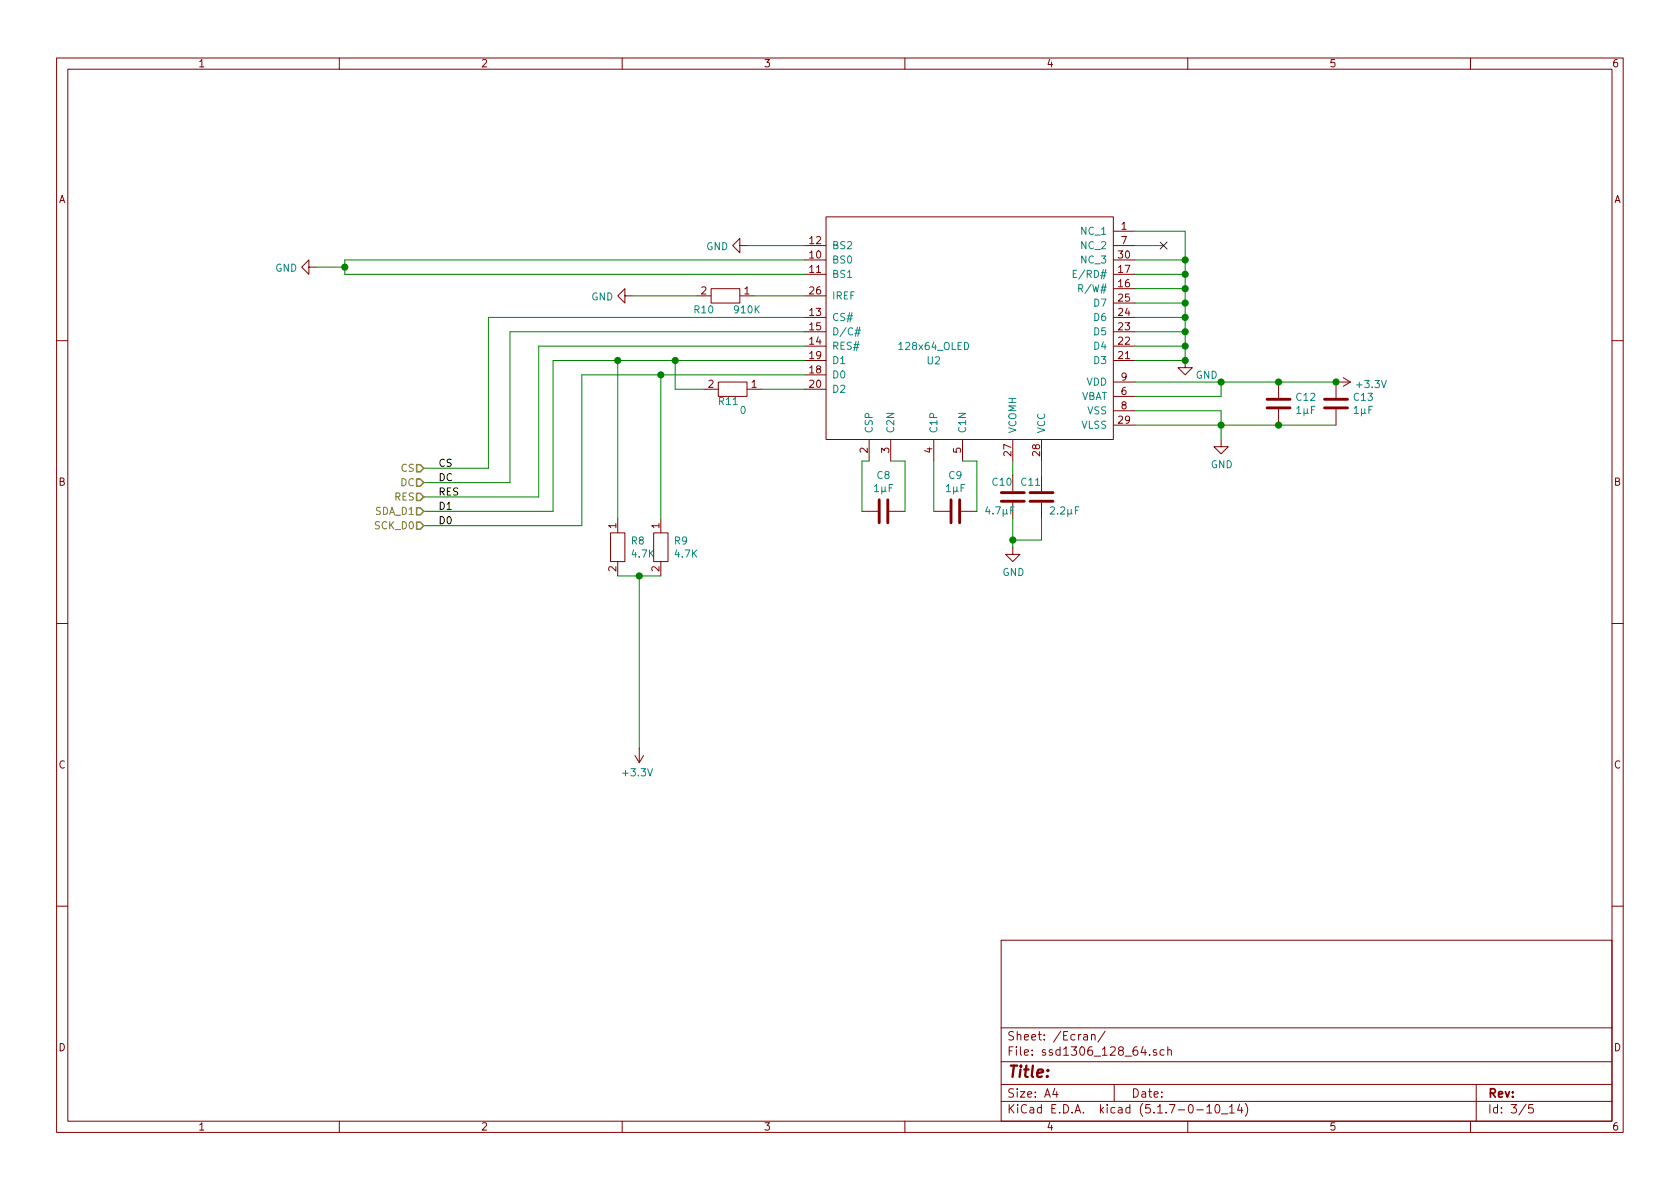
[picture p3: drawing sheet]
<svg xmlns="http://www.w3.org/2000/svg" width="297mm" height="210mm" viewBox="0 0 297 210" stroke-linecap="round" stroke-linejoin="round" font-family="sans-serif">
<g fill="none" stroke="#840000" stroke-width=".18">
<path d="M10 10.3h277v189.9h-277zM12 12.2h273v186.1h-273zM60 10.3v1.9M110 10.3v1.9M160 10.3v1.9M210 10.3v1.9M260 10.3v1.9M146 38.3h50.8v39.4h-50.8zM54.6 47.2v-1.2l-1.3 1.2 1.3 1.3v-1.3h1.3M110.5 52.3v-1.3l-1.3 1.3 1.3 1.3v-1.3h1.3M123.2 52.3h2.5M125.7 51h5.1v2.6h-5.1z"/>
<path d="M130.8 43.4v-1.2l-1.3 1.2 1.3 1.3v-1.3h1.3M130.8 52.3h2.5M142.2 52.3h3.8M142.2 46h3.8M142.2 48.5h3.8M142.2 43.4h3.8M142.2 56.1h3.8M142.2 58.7h3.8M196.8 40.9h3.9M196.8 46h3.9M196.8 48.5h3.9M196.8 43.4h3.9"/>
<path d="M196.8 56.1h3.9M196.8 58.7h3.9M196.8 51h3.9M196.8 53.6h3.9M10 60.2h2M124.5 68.8h2.5M127 67.6h5.1v2.5h-5.1zM132.1 68.8h2.5M142.2 61.2h3.8M142.2 66.3h3.8M142.2 63.7h3.8M142.2 68.8h3.8"/>
<path d="M153.7 77.7v3.8M157.5 77.7v3.8M165.1 77.7v3.8M170.2 77.7v3.8M179.1 77.7v3.8M184.1 77.7v3.8M196.8 67.6h3.9M196.8 61.2h3.9M196.8 63.7h3.9M196.8 75.2h3.9M196.8 70.1h3.9M196.8 72.6h3.9"/>
<path d="M209.5 63.7v1.3h1.3l-1.3 1.3-1.2-1.3h1.2M215.9 77.7v1.3h1.3l-1.3 1.3-1.3-1.3h1.3M226.1 67.6v2.8M226.1 72.4v2.8M236.2 72.4v2.8M237.5 66.8l1.3 .8M238.8 67.6h-2.6v2.8M238.8 67.6l-1.3 .7M285 60.2h2M107.9 94.2h2.6v5.1h-2.6zM109.2 91.7v2.5M109.2 99.3v2.5"/>
<path d="M115.6 94.2h2.5v5.1h-2.5zM116.8 91.7v2.5M116.8 99.3v2.5M152.4 90.4h2.8M157.2 90.4h2.8M165.1 90.4h2.8M169.9 90.4h2.8M179.1 96.8v1.2h1.2l-1.2 1.3-1.3-1.3h1.3M179.1 84.1v2.8M179.1 88.9v2.8M184.1 84.1v2.8M184.1 88.9v2.8"/>
<path d="M10 110.3h2M285 110.3h2M112.3 133.6l.7 1.3M113 132.3v2.6M113.8 133.6l-.8 1.3M10 160.2h2M177 166.3h108v32h-108zM285 160.2h2M60 198.3v1.9M110 198.3v1.9M160 198.3v1.9M177 194.8h108"/>
<path d="M177 191.8h108M177 187.8h108M177 181.8h108M186.5 192.5l-.4 1h1M186.8 193v1M191.6 183h.6l.1 .9M192.3 183.3l-.5 .1-.2 .2v.2l.2 .1 .5-.1M193 183.1l.2-.2 .3 .1 .1 .9M193 182.9v1M195.4 182.3l-1.3 2M197 191.8v3M203.3 186.5v.1"/>
<path d="M204.5 185.7l-.4-.1-.2 .2 .1 .2 .5 .2v.3h-.6M205.8 185.7l-.4-.1-.3 .3 .1 .6 .2 .1 .4-.1M206.5 185.7l.2-.1 .3 .1 .1 .9M206.5 185.1v1.5M210 198.3v1.9M211.6 196.3h1.2M213.4 195.8l.4-.5v1.5M213.4 196.8h.8M215 195.4l.3-.1a.94 .94 0 0 1 0 1.5 .8 .8 0 0 1-.6-.6 .8 .8 0 0 1 .3-.8zM216 197h1.1M217.4 195.8l.4-.5v1.5M217.4 196.8h.8"/>
<path d="M219.2 195.2l-.4 1.1h.9M219.5 195.8v1M220.2 195.1a1.71 1.71 0 0 1 0 2.3M260 198.3v1.9M261 191.8v6.5M269.8 195.2l-1.2 2M271 195.3h-.7v.7l.2-.1 .5 .1 .1 .2-.1 .5-.2 .1-.5-.1"/>
</g>
<path d="M151.1 58.9h.9M151.2 58.4h.9M152 57.8l-.3 1.7M189.8 48.4h.4M190.4 47.8h-.6v1.3h.6M190.7 51l.6-.1 .1-.4-.2-.2h-.5v1.3" fill="none" stroke="#008484" stroke-width=".18"/>
<path d="M224 70.6h4.1M224 72.1h4.1M234.2 70.6h4.1M234.2 72.1h4.1M155.4 88.4v4.1M157 88.4v4.1M168.1 88.4v4.1M169.7 88.4v4.1M177 88.6h4.1M177 87.1h4.1M182.1 88.6h4.1M182.1 87.1h4.1" fill="none" stroke="#840000" stroke-width=".51"/>
<g fill="none" stroke="#008400" stroke-width=".18">
<path d="M55.9 47.2h5.1M111.8 52.3h11.4M132.1 43.4h10.1M133.3 52.3h8.9M142.2 46h-81.2v2.5h81.2M142.2 56.1h-55.8v26.7h-11.5M142.2 58.7h-52v26.6h-15.3M200.7 43.4h5M200.7 40.9h8.8v22.8h-8.8M200.7 46h8.8M200.7 56.1h8.8M200.7 58.7h8.8"/>
<path d="M200.7 48.5h8.8M200.7 51h8.8M200.7 53.6h8.8M109.2 63.7v28M116.8 66.3v25.4M119.4 63.7v5.1h5.1M134.6 68.8h7.6M142.2 61.2h-47v26.7h-20.3M142.2 63.7h-44.4v26.7h-22.9M142.2 66.3h-39.3v26.7h-28M200.7 61.2h8.8M200.7 67.6h35.5"/>
<path d="M200.7 72.6h15.2v5.1M200.7 75.2h35.5M215.9 67.6v2.5h-15.2M153.7 81.5h-1.3v8.9M157.5 81.5h2.5v8.9M165.1 81.5v8.9M170.2 81.5h2.5v8.9M179.1 81.5v2.6M179.1 91.7v5.1M184.1 91.7v3.8h-5M184.1 81.5v2.6M109.2 101.8h7.6"/>
<path d="M113 101.8v30.5"/>
</g>
<path d="M73.7 82.2h.6l.6 .6-.6 .6h-.6zM73.7 84.7h.6l.6 .6-.6 .7h-.6zM73.7 87.2h.6l.6 .7-.6 .6h-.6zM73.7 89.8h.6l.6 .6-.6 .7h-.6zM73.7 92.3h.6l.6 .7-.6 .6h-.6z" fill="none" stroke="#848400" stroke-width=".25"/>
<g fill="#008400" stroke="#008400" stroke-width=".25">
<circle cx="209.6" cy="63.7" r=".51"/>
<circle cx="209.6" cy="46" r=".51"/>
<circle cx="236.2" cy="67.6" r=".51"/>
<circle cx="109.2" cy="63.7" r=".51"/>
<circle cx="116.8" cy="66.3" r=".51"/>
<circle cx="226.1" cy="75.2" r=".51"/>
<circle cx="226.1" cy="67.6" r=".51"/>
<circle cx="209.6" cy="48.5" r=".51"/>
<circle cx="215.9" cy="75.2" r=".51"/>
<circle cx="113" cy="101.8" r=".51"/>
<circle cx="209.6" cy="58.7" r=".51"/>
<circle cx="119.4" cy="63.7" r=".51"/>
<circle cx="209.6" cy="51" r=".51"/>
<circle cx="179.1" cy="95.5" r=".51"/>
<circle cx="209.6" cy="53.6" r=".51"/>
<circle cx="209.6" cy="56.1" r=".51"/>
<circle cx="61" cy="47.2" r=".51"/>
<circle cx="209.6" cy="61.2" r=".51"/>
<circle cx="215.9" cy="67.6" r=".51"/>
</g>
<path d="M205.1 42.8l1.2 1.2M206.3 42.8l-1.2 1.2" fill="none" stroke="#000084" stroke-width=".18"/>
<text font-size="2.8" fill="#840000" x="178" y="190.5">Title:</text>
<g font-size="2.1" fill="#840000">
<text x="178" y="184">Sheet: /Ecran/</text>
<text x="178" y="186.7">File: ssd1306_128_64.sch</text>
<text x="178" y="196.9">KiCad E.D.A. kicad (5.1.7-0-10_14)</text>
<text x="178" y="194.1">Size: A4</text>
<text x="200" y="194.1">Date:</text>
<text x="263" y="194.1">Rev:</text>
<text x="263" y="196.9">Id: 3/5</text>
</g>
<g font-size="1.8" fill="#840000">
<text x="35" y="11.9">1</text>
<text x="85" y="11.9">2</text>
<text x="135" y="11.9">3</text>
<text x="185" y="11.9">4</text>
<text x="235" y="11.9">5</text>
<text x="285" y="11.9">6</text>
<text x="10.4" y="35.9">A</text>
<text x="285.4" y="35.9">A</text>
<text x="198.3" y="40.6">1</text>
<text x="143.2" y="45.7">10</text>
<text x="143.2" y="43.2">12</text>
<text x="197.8" y="45.7">30</text>
<text x="198.3" y="43.2">7</text>
<text x="124" y="52.1">2</text>
<text x="131.6" y="52.1">1</text>
<text x="143.2" y="48.3">11</text>
<text x="143.2" y="52.1">26</text>
<text x="197.8" y="50.8">16</text>
<text x="197.8" y="48.3">17</text>
<text x="197.8" y="53.3">25</text>
<text x="143.2" y="55.9">13</text>
<text x="143.2" y="58.4">15</text>
<text x="197.8" y="58.4">23</text>
<text x="197.8" y="55.9">24</text>
<text x="143.2" y="61">14</text>
<text x="143.2" y="63.5">19</text>
<text x="197.8" y="63.5">21</text>
<text x="197.8" y="61">22</text>
<text x="125.2" y="68.6">2</text>
<text x="132.9" y="68.6">1</text>
<text x="143.2" y="66">18</text>
<text x="143.2" y="68.6">20</text>
<text x="198.3" y="69.8">6</text>
<text x="198.3" y="67.3">9</text>
<text x="197.8" y="74.9">29</text>
<text x="198.3" y="72.4">8</text>
<text x="153.4" y="80.1" transform="rotate(-90 153.4 80.1)">2</text>
<text x="157.2" y="80.1" transform="rotate(-90 157.2 80.1)">3</text>
<text x="164.8" y="80.1" transform="rotate(-90 164.8 80.1)">4</text>
<text x="169.9" y="80.1" transform="rotate(-90 169.9 80.1)">5</text>
<text x="178.8" y="80.6" transform="rotate(-90 178.8 80.6)">27</text>
<text x="183.9" y="80.6" transform="rotate(-90 183.9 80.6)">28</text>
<text x="10.4" y="85.9">B</text>
<text x="285.4" y="85.9">B</text>
<text x="109" y="93.4" transform="rotate(-90 109 93.4)">1</text>
<text x="116.6" y="93.4" transform="rotate(-90 116.6 93.4)">1</text>
<text x="109" y="101.1" transform="rotate(-90 109 101.1)">2</text>
<text x="116.6" y="101.1" transform="rotate(-90 116.6 101.1)">2</text>
<text x="10.4" y="135.9">C</text>
<text x="285.4" y="135.9">C</text>
<text x="10.4" y="185.9">D</text>
<text x="285.4" y="185.9">D</text>
<text x="35" y="199.9">1</text>
<text x="85" y="199.9">2</text>
<text x="135" y="199.9">3</text>
<text x="185" y="199.9">4</text>
<text x="235" y="199.9">5</text>
<text x="285" y="199.9">6</text>
</g>
<g font-size="1.8" fill="#008484">
<text x="191.3" y="41.5">NC_1</text>
<text x="124.9" y="44.2">GND</text>
<text x="147.1" y="46.6">BS0</text>
<text x="147.1" y="44.1">BS2</text>
<text x="191.3" y="46.6">NC_3</text>
<text x="191.3" y="44.1">NC_2</text>
<text x="48.7" y="48.1">GND</text>
<text x="104.5" y="53.1">GND</text>
<text x="147.1" y="49.1">BS1</text>
<text x="147.1" y="53">IREF</text>
<text x="190.6" y="49.1">E/RD#</text>
<text x="191.4" y="51.7">R/W#</text>
<text x="122.8" y="55.4">R10</text>
<text x="129.9" y="55.4">910K</text>
<text x="147.1" y="56.8">CS#</text>
<text x="147.1" y="59.3">D/C#</text>
<text x="193.6" y="59.3">D5</text>
<text x="193.6" y="56.8">D6</text>
<text x="193.6" y="54.2">D7</text>
<text x="147.1" y="61.8">RES#</text>
<text x="147.1" y="64.4">D1</text>
<text x="159.2" y="61.9">128x64_OLED</text>
<text x="164" y="64.4">U2</text>
<text x="193.6" y="64.4">D3</text>
<text x="193.6" y="61.8">D4</text>
<text x="127.2" y="71.6">R11</text>
<text x="147.1" y="66.9">D0</text>
<text x="147.1" y="69.5">D2</text>
<text x="191" y="70.7">VBAT</text>
<text x="192.1" y="68.2">VDD</text>
<text x="211.4" y="67">GND</text>
<text x="229.3" y="70.9">C12</text>
<text x="239.4" y="70.9">C13</text>
<text x="240.1" y="68.6">+3.3V</text>
<text x="130.9" y="73.2">0</text>
<text x="154.3" y="76.7" transform="rotate(-90 154.3 76.7)">CSP</text>
<text x="158.1" y="76.7" transform="rotate(-90 158.1 76.7)">C2N</text>
<text x="165.7" y="76.7" transform="rotate(-90 165.7 76.7)">C1P</text>
<text x="170.8" y="76.7" transform="rotate(-90 170.8 76.7)">C1N</text>
<text x="179.7" y="76.7" transform="rotate(-90 179.7 76.7)">VCOMH</text>
<text x="184.8" y="76.7" transform="rotate(-90 184.8 76.7)">VCC</text>
<text x="191.2" y="75.8">VLSS</text>
<text x="192.3" y="73.3">VSS</text>
<text x="229.3" y="73.2">1µF</text>
<text x="239.4" y="73.2">1µF</text>
<text x="214.1" y="82.8">GND</text>
<text x="154.6" y="87">1µF</text>
<text x="155.1" y="84.7">C8</text>
<text x="167.3" y="87">1µF</text>
<text x="167.8" y="84.7">C9</text>
<text x="175.5" y="85.9">C10</text>
<text x="180.6" y="85.9">C11</text>
<text x="174.5" y="91">4.7µF</text>
<text x="185.9" y="91">2.2µF</text>
<text x="111.7" y="96.3">R8</text>
<text x="111.8" y="98.6">4.7K</text>
<text x="119.3" y="96.3">R9</text>
<text x="119.4" y="98.6">4.7K</text>
<text x="177.2" y="101.8">GND</text>
<text x="110.3" y="137.3">+3.3V</text>
</g>
<g font-size="1.8" fill="#848400">
<text x="70.9" y="83.4">CS</text>
<text x="69.8" y="88.5">RES</text>
<text x="70.8" y="86">DC</text>
<text x="66.4" y="91.1">SDA_D1</text>
<text x="66.4" y="93.6">SCK_D0</text>
</g>
<g font-size="1.8">
<text x="77.5" y="82.5">CS</text>
<text x="77.5" y="87.6">RES</text>
<text x="77.5" y="85.1">DC</text>
<text x="77.5" y="92.7">D0</text>
<text x="77.5" y="90.2">D1</text>
</g>
</svg>
